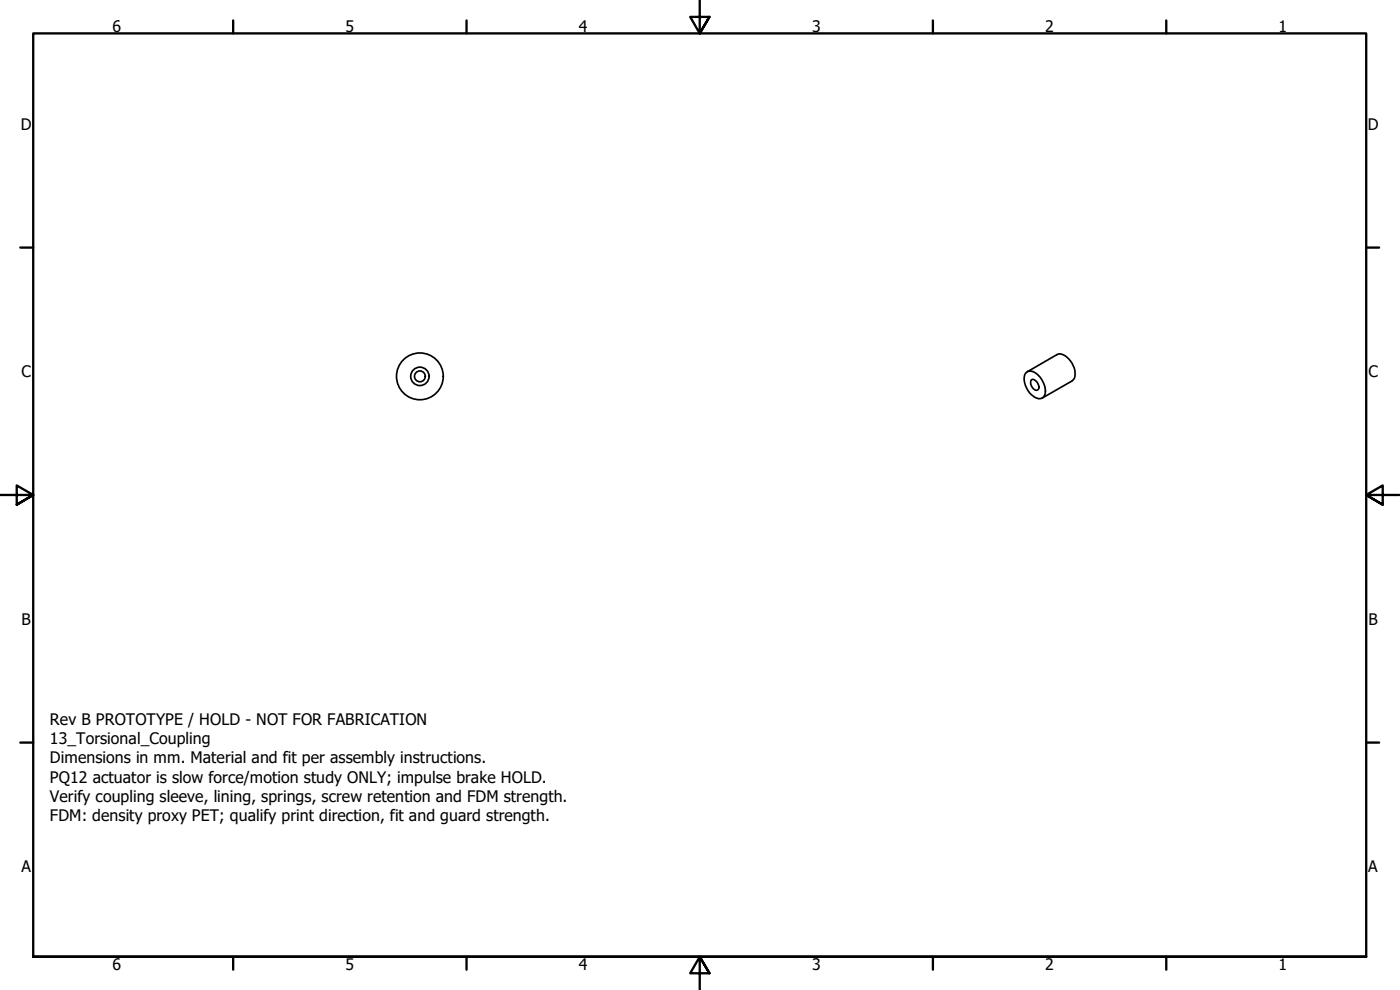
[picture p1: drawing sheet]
<svg xmlns="http://www.w3.org/2000/svg" width="420mm" height="297mm" viewBox="0 0 420 297" stroke-linecap="round" stroke-linejoin="round" font-family="sans-serif">
<!-- layer: Visible (ISO) -->
<g fill="none" stroke="#000" stroke-width=".51">
<path d="M307.8 112a2.53 2.53 0 0 1 3.9 .6 5.7 5.7 0 0 1 1.6 6.3 2.09 2.09 0 0 1-3.3-.1 6.5 6.5 0 0 1-2.5-6.4zM308.3 111.6l8.9-5.2a3.6 3.6 0 0 1 4.1 2 5.5 5.5 0 0 1 1.1 5.2l-.6 .7-9 5.1M309.6 114a2.03 2.03 0 0 1 2.2 2.2v.4a1.06 1.06 0 0 1-1.1 .5 1.06 1.06 0 0 1-.9-.8l-.5-1.4z"/>
<circle cx="126" cy="112.9" r="7"/>
<circle cx="126" cy="112.9" r="2.76"/>
<circle cx="126" cy="112.9" r="1.62"/>
</g>
<!-- layer: Border (ISO) -->
<g fill="none" stroke="#000" stroke-width=".7">
<path d="M70 6.1v3.9M140 6.1v3.9M210 0v10l-2.9-4.9h5.8l-2.9 4.9 2.9-4.9M280 6.1v3.9M350 6.1v3.9M6.1 74.3h3.9M410 74.3h3.9M0 148.5h10l-5-2.8v5.7l5-2.9-5 2.9M420 148.5h-10l5-2.8v5.7l-5-2.9 5 2.9M6.1 222.8h3.9M410 222.8h3.9M10 287.1v-277.1h400v277.1h-400h400"/>
<path d="M70 287.1v3.8M140 287.1v3.8M212.9 292l-2.9-4.9 2.9 4.9h-5.8l2.9-4.9v9.9M280 287.1v3.8M350 287.1v3.8"/>
</g>
<g font-size="4.8">
<text x="33.7" y="9.6">6</text>
<text x="103.7" y="9.6">5</text>
<text x="173.7" y="9.6">4</text>
<text x="243.7" y="9.6">3</text>
<text x="313.7" y="9.6">2</text>
<text x="383.7" y="9.6">1</text>
<text x="6.2" y="38.9">D</text>
<text x="410.5" y="38.9">D</text>
<text x="6.4" y="113.1">C</text>
<text x="410.7" y="113.1">C</text>
<text x="6.4" y="187.4">B</text>
<text x="410.7" y="187.4">B</text>
<text x="15" y="217.5">Rev B PROTOTYPE / HOLD - NOT FOR FABRICATION</text>
<text x="15" y="223.3">13_Torsional_Coupling</text>
<text x="15" y="229">Dimensions in mm. Material and fit per assembly instructions.</text>
<text x="15" y="234.8">PQ12 actuator is slow force/motion study ONLY; impulse brake HOLD.</text>
<text x="15" y="240.6">Verify coupling sleeve, lining, springs, screw retention and FDM strength.</text>
<text x="15" y="246.4">FDM: density proxy PET; qualify print direction, fit and guard strength.</text>
<text x="6.4" y="261.7">A</text>
<text x="410.7" y="261.7">A</text>
<text x="33.7" y="290.9">6</text>
<text x="103.7" y="290.9">5</text>
<text x="173.7" y="290.9">4</text>
<text x="243.7" y="290.9">3</text>
<text x="313.7" y="290.9">2</text>
<text x="383.7" y="290.9">1</text>
</g>
</svg>
